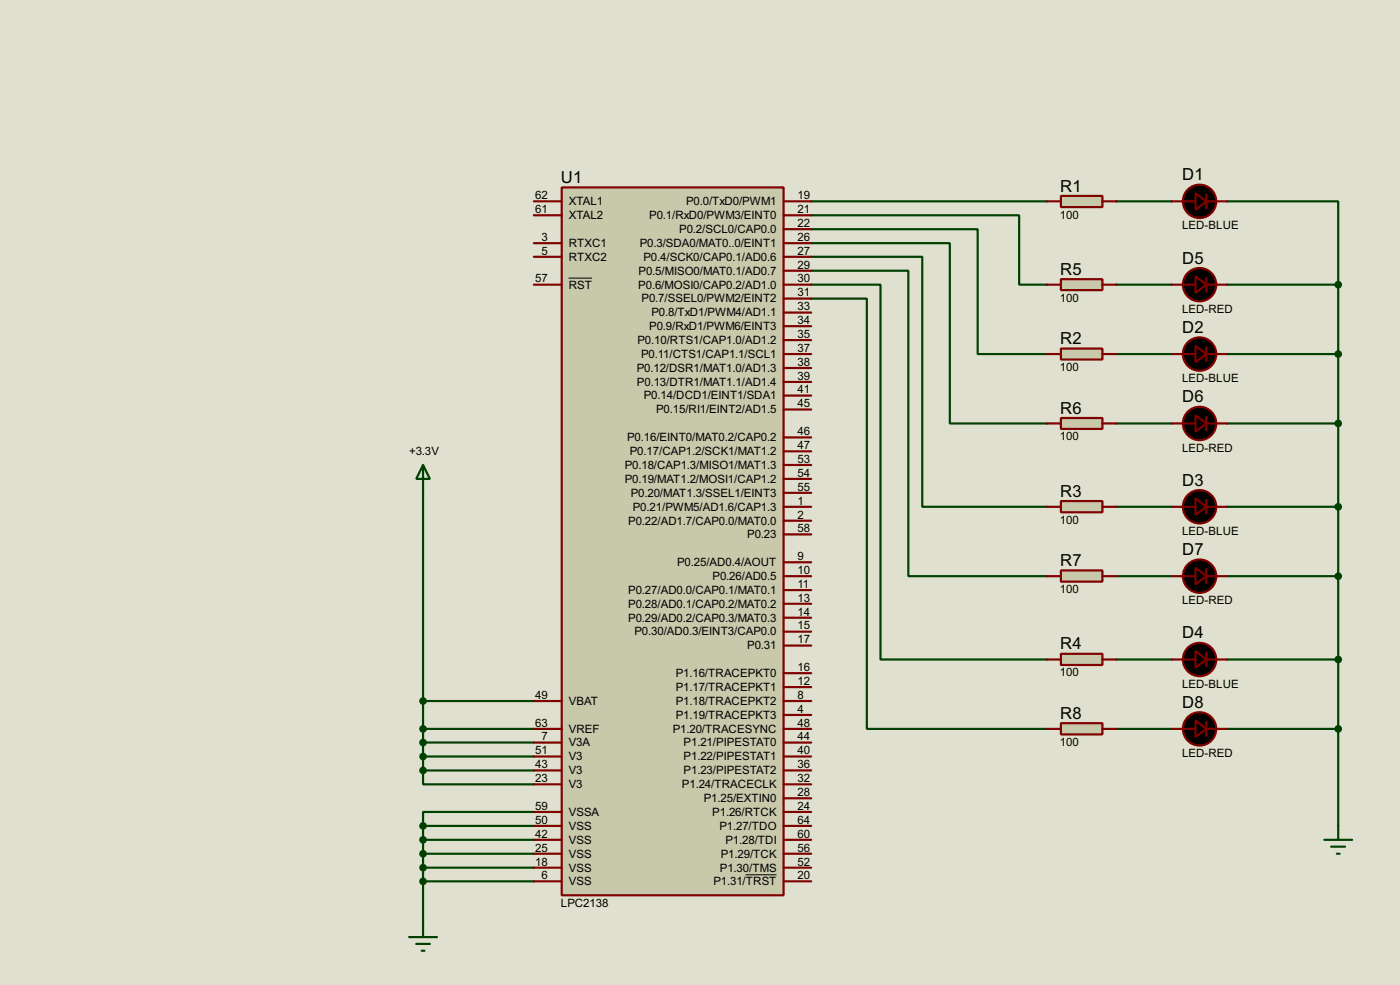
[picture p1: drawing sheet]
<svg xmlns="http://www.w3.org/2000/svg" width="256mm" height="180mm" viewBox="0 0 256 180" stroke-linecap="round" stroke-linejoin="round" font-family="sans-serif">
<path d="M0 0h256.5v180.3h-256.5z" fill="#e0e0d0"/>
<g fill="none" stroke="#004000" stroke-width=".4">
<path d="M148.6 39.4h38.1v12.7h5.1M148.6 36.9h43.2M204.5 36.9h10.2M224.8 36.9h20.4v15.2M148.6 42h30.5v22.8h12.7M148.6 47h20.4v45.8h22.8M148.6 52.1h12.7v68.6h30.5M148.6 44.5h25.4v33h17.8M148.6 49.6h17.8v55.9h25.4M148.6 54.7h10.2v78.7h33M204.5 52.1h10.2M224.8 52.1h20.4"/>
<path d="M245.2 52.1v99.1M204.5 64.8h10.2M204.5 77.5h10.2M224.8 64.8h20.4M224.8 77.5h20.4M77.5 90.2v50.8M204.5 92.8h10.2M224.8 92.8h20.4M204.5 105.5h10.2M224.8 105.5h20.4M77.5 133.4h20.3M77.5 128.3h20.3"/>
<path d="M77.5 135.9h20.3M77.5 138.5h20.3M204.5 120.7h10.2M204.5 133.4h10.2M224.8 120.7h20.4M224.8 133.4h20.4M77.5 141v2.6h20.3M77.5 151.2v17.8M77.5 141h20.3M77.5 158.8h20.3M77.5 156.3h20.3M77.5 153.7h20.3"/>
<path d="M77.5 151.2h20.3M97.8 148.6h-20.3v2.6M77.5 161.3h20.3"/>
</g>
<path d="M102.9 34.3h40.7v129.6h-40.7z" fill="#c8c8aa" stroke="#800000" stroke-width=".4"/>
<g fill="none" stroke="#800000" stroke-width=".4">
<path d="M97.8 36.9h5.1M97.8 39.4h5.1M143.6 36.9h5M143.6 39.4h5M97.8 44.5h5.1M97.8 47h5.1M97.8 52.1h5.1M143.6 42h5M143.6 44.5h5M143.6 47h5M143.6 49.6h5M143.6 52.1h5"/>
<path d="M143.6 54.7h5M143.6 57.2h5M143.6 59.7h5M143.6 62.3h5M143.6 64.8h5M143.6 67.4h5M143.6 69.9h5M143.6 72.4h5M143.6 75h5M143.6 80.1h5M143.6 82.6h5M143.6 85.1h5"/>
<path d="M143.6 87.7h5M143.6 90.2h5M143.6 92.8h5M143.6 95.3h5M143.6 97.8h5M143.6 102.9h5M143.6 108h5M143.6 110.5h5M143.6 113.1h5M143.6 115.6h5M143.6 118.2h5M143.6 105.5h5"/>
<path d="M97.8 133.4h5.1M97.8 128.3h5.1M97.8 135.9h5.1M97.8 138.5h5.1M143.6 133.4h5M143.6 123.2h5M143.6 125.8h5M143.6 128.3h5M143.6 130.9h5M143.6 135.9h5M143.6 138.5h5M97.8 143.6h5.1"/>
<path d="M97.8 148.6h5.1M97.8 141h5.1M97.8 151.2h5.1M97.8 153.7h5.1M97.8 156.3h5.1M97.8 158.8h5.1M143.6 143.6h5M143.6 148.6h5M143.6 141h5M143.6 146.1h5M143.6 151.2h5M143.6 153.7h5"/>
<path d="M143.6 156.3h5M143.6 158.8h5M97.8 161.3h5.1M143.6 161.3h5"/>
</g>
<path d="M104.2 50.9h4.3M136.6 160.1h5.7" fill="none" stroke="#000" stroke-width=".18"/>
<path d="M194.4 35.9h7.6v2h-7.6z" fill="#c8c8aa" stroke="#800000" stroke-width=".4"/>
<path d="M191.8 36.9h2.6M202 36.9h2.5M214.7 36.9h4.3M221 36.9h3.8M221 35.6v2.6" fill="none" stroke="#800000" stroke-width=".4"/>
<g fill="#000" stroke="#800000" stroke-width=".4">
<path d="M219 35.4l2 1.5-2 1.5z"/>
<circle cx="219.7" cy="36.9" r="3.1"/>
</g>
<path d="M194.4 63.8h7.6v2h-7.6z" fill="#c8c8aa" stroke="#800000" stroke-width=".4"/>
<path d="M191.8 64.8h2.6M202 64.8h2.5M214.7 64.8h4.3M221 64.8h3.8M221 63.6v2.5" fill="none" stroke="#800000" stroke-width=".4"/>
<g fill="#000" stroke="#800000" stroke-width=".4">
<path d="M219 63.3l2 1.5-2 1.5z"/>
<circle cx="219.7" cy="64.8" r="3.1"/>
</g>
<circle cx="245.1" cy="64.8" r=".5" fill="#004000" stroke="#004000" stroke-width=".4"/>
<path d="M194.4 91.7h7.6v2.1h-7.6z" fill="#c8c8aa" stroke="#800000" stroke-width=".4"/>
<path d="M191.8 92.8h2.6M202 92.8h2.5M214.7 92.8h4.3M221 92.8h3.8M221 91.5v2.5" fill="none" stroke="#800000" stroke-width=".4"/>
<g fill="#000" stroke="#800000" stroke-width=".4">
<path d="M219 91.2l2 1.6-2 1.5z"/>
<circle cx="219.7" cy="92.8" r="3.1"/>
</g>
<circle cx="245.1" cy="92.8" r=".5" fill="#004000" stroke="#004000" stroke-width=".4"/>
<path d="M194.4 119.7h7.6v2h-7.6z" fill="#c8c8aa" stroke="#800000" stroke-width=".4"/>
<path d="M221 119.4v2.6M191.8 120.7h2.6M202 120.7h2.5M214.7 120.7h4.3M221 120.7h3.8" fill="none" stroke="#800000" stroke-width=".4"/>
<g fill="#000" stroke="#800000" stroke-width=".4">
<path d="M219 119.2l2 1.5-2 1.5z"/>
<circle cx="219.7" cy="120.7" r="3.1"/>
</g>
<circle cx="245.1" cy="120.7" r=".5" fill="#004000" stroke="#004000" stroke-width=".4"/>
<path d="M194.4 51.1h7.6v2h-7.6z" fill="#c8c8aa" stroke="#800000" stroke-width=".4"/>
<path d="M191.8 52.1h2.6M202 52.1h2.5M214.7 52.1h4.3M221 52.1h3.8M221 50.9v2.5" fill="none" stroke="#800000" stroke-width=".4"/>
<g fill="#000" stroke="#800000" stroke-width=".4">
<path d="M219 50.6l2 1.5-2 1.5z"/>
<circle cx="219.7" cy="52.1" r="3.1"/>
</g>
<circle cx="245.1" cy="52.1" r=".5" fill="#004000" stroke="#004000" stroke-width=".4"/>
<path d="M194.4 76.5h7.6v2h-7.6z" fill="#c8c8aa" stroke="#800000" stroke-width=".4"/>
<path d="M191.8 77.5h2.6M202 77.5h2.5M214.7 77.5h4.3M221 77.5h3.8M221 76.3v2.5" fill="none" stroke="#800000" stroke-width=".4"/>
<g fill="#000" stroke="#800000" stroke-width=".4">
<path d="M219 76l2 1.5-2 1.5z"/>
<circle cx="219.7" cy="77.5" r="3.1"/>
</g>
<circle cx="245.1" cy="77.5" r=".5" fill="#004000" stroke="#004000" stroke-width=".4"/>
<path d="M194.4 104.4h7.6v2.1h-7.6z" fill="#c8c8aa" stroke="#800000" stroke-width=".4"/>
<path d="M191.8 105.5h2.6M202 105.5h2.5M214.7 105.5h4.3M221 105.5h3.8M221 104.2v2.5" fill="none" stroke="#800000" stroke-width=".4"/>
<g fill="#000" stroke="#800000" stroke-width=".4">
<path d="M219 103.9l2 1.6-2 1.5z"/>
<circle cx="219.7" cy="105.5" r="3.1"/>
</g>
<circle cx="245.1" cy="105.5" r=".5" fill="#004000" stroke="#004000" stroke-width=".4"/>
<path d="M194.4 132.4h7.6v2h-7.6z" fill="#c8c8aa" stroke="#800000" stroke-width=".4"/>
<path d="M191.8 133.4h2.6M202 133.4h2.5M214.7 133.4h4.3M221 133.4h3.8M221 132.1v2.6" fill="none" stroke="#800000" stroke-width=".4"/>
<g fill="#000" stroke="#800000" stroke-width=".4">
<path d="M219 131.9l2 1.5-2 1.5z"/>
<circle cx="219.7" cy="133.4" r="3.1"/>
</g>
<g fill="#004000" stroke="#004000" stroke-width=".4">
<circle cx="245.1" cy="133.4" r=".5"/>
<circle cx="77.5" cy="128.3" r=".5"/>
<circle cx="77.5" cy="133.4" r=".5"/>
<circle cx="77.5" cy="135.9" r=".5"/>
<circle cx="77.5" cy="138.5" r=".5"/>
<circle cx="77.5" cy="141" r=".5"/>
<circle cx="77.5" cy="161.3" r=".5"/>
<circle cx="77.5" cy="158.8" r=".5"/>
<circle cx="77.5" cy="156.3" r=".5"/>
<circle cx="77.5" cy="153.7" r=".5"/>
<circle cx="77.5" cy="151.2" r=".5"/>
</g>
<path d="M77.5 85.1l1.3 2.6h-2.5zM77.5 85.1v5.1M242.6 153.7h5.1M243.9 155h2.5M244.9 156.3h.5M245.2 151.2v2.5M75 171.5h5.1M76.3 172.8h2.5M77.3 174h.5M77.5 169v2.5" fill="none" stroke="#004000" stroke-width=".4"/>
<g font-size="3.4">
<text x="102.8" y="33.5">U1</text>
<text x="194.2" y="35.1">R1</text>
<text x="216.6" y="33">D1</text>
<text x="194.2" y="50.3">R5</text>
<text x="216.6" y="48.3">D5</text>
<text x="194.2" y="63">R2</text>
<text x="216.6" y="61">D2</text>
<text x="194.2" y="75.7">R6</text>
<text x="216.6" y="73.7">D6</text>
<text x="216.6" y="88.9">D3</text>
<text x="194.2" y="90.9">R3</text>
<text x="216.6" y="101.6">D7</text>
<text x="194.2" y="103.6">R7</text>
<text x="194.2" y="118.9">R4</text>
<text x="216.6" y="116.9">D4</text>
<text x="194.2" y="131.6">R8</text>
<text x="216.6" y="129.6">D8</text>
</g>
<g font-size="2.4">
<text x="98.1" y="36.5">62</text>
<text x="98.1" y="39">61</text>
<text x="104.2" y="37.6">XTAL1</text>
<text x="104.2" y="40.1">XTAL2</text>
<text x="118.9" y="40.1">P0.1/RxD0/PWM3/EINT0</text>
<text x="125.7" y="37.6">P0.0/TxD0/PWM1</text>
<text x="146.1" y="36.5">19</text>
<text x="146.1" y="39">21</text>
<text x="146.1" y="41.6">22</text>
<text x="194.2" y="40">100</text>
<text x="216.5" y="42">LED-BLUE</text>
<text x="99.2" y="44.1">3</text>
<text x="99.2" y="46.6">5</text>
<text x="104.2" y="45.2">RTXC1</text>
<text x="104.2" y="47.7">RTXC2</text>
<text x="117.2" y="45.2">P0.3/SDA0/MAT0..0/EINT1</text>
<text x="117.9" y="47.7">P0.4/SCK0/CAP0.1/AD0.6</text>
<text x="124.4" y="42.7">P0.2/SCL0/CAP0.0</text>
<text x="146.1" y="44.1">26</text>
<text x="146.1" y="46.6">27</text>
<text x="98.1" y="51.7">57</text>
<text x="104.2" y="52.8">RST</text>
<text x="116.9" y="52.8">P0.6/MOSI0/CAP0.2/AD1.0</text>
<text x="117" y="50.3">P0.5/MISO0/MAT0.1/AD0.7</text>
<text x="146.1" y="49.2">29</text>
<text x="146.1" y="51.7">30</text>
<text x="117.5" y="55.4">P0.7/SSEL0/PWM2/EINT2</text>
<text x="119.3" y="57.9">P0.8/TxD1/PWM4/AD1.1</text>
<text x="146.1" y="54.3">31</text>
<text x="146.1" y="56.8">33</text>
<text x="146.1" y="59.3">34</text>
<text x="194.2" y="55.2">100</text>
<text x="216.5" y="57.3">LED-RED</text>
<text x="116.8" y="63">P0.10/RTS1/CAP1.0/AD1.2</text>
<text x="117.4" y="65.5">P0.11/CTS1/CAP1.1/SCL1</text>
<text x="118.9" y="60.4">P0.9/RxD1/PWM6/EINT3</text>
<text x="146.1" y="61.9">35</text>
<text x="146.1" y="64.4">37</text>
<text x="116.6" y="68.1">P0.12/DSR1/MAT1.0/AD1.3</text>
<text x="116.7" y="70.6">P0.13/DTR1/MAT1.1/AD1.4</text>
<text x="146.1" y="67">38</text>
<text x="146.1" y="69.5">39</text>
<text x="146.1" y="72">41</text>
<text x="194.2" y="67.9">100</text>
<text x="216.5" y="70">LED-BLUE</text>
<text x="117.9" y="73.1">P0.14/DCD1/EINT1/SDA1</text>
<text x="120.2" y="75.7">P0.15/RI1/EINT2/AD1.5</text>
<text x="146.1" y="74.6">45</text>
<text x="75" y="83.3">+3.3V</text>
<text x="114.9" y="80.8">P0.16/EINT0/MAT0.2/CAP0.2</text>
<text x="115.4" y="83.3">P0.17/CAP1.2/SCK1/MAT1.2</text>
<text x="146.1" y="79.7">46</text>
<text x="146.1" y="82.2">47</text>
<text x="194.2" y="80.6">100</text>
<text x="216.5" y="82.7">LED-RED</text>
<text x="114.4" y="85.8">P0.18/CAP1.3/MISO1/MAT1.3</text>
<text x="114.4" y="88.4">P0.19/MAT1.2/MOSI1/CAP1.2</text>
<text x="146.1" y="84.7">53</text>
<text x="146.1" y="87.3">54</text>
<text x="146.1" y="89.8">55</text>
<text x="115.5" y="90.9">P0.20/MAT1.3/SSEL1/EINT3</text>
<text x="115.9" y="93.5">P0.21/PWM5/AD1.6/CAP1.3</text>
<text x="146.1" y="92.4">1</text>
<text x="146.1" y="94.9">2</text>
<text x="194.2" y="95.9">100</text>
<text x="115.1" y="96">P0.22/AD1.7/CAP0.0/MAT0.0</text>
<text x="136.9" y="98.5">P0.23</text>
<text x="146.1" y="97.4">58</text>
<text x="216.5" y="97.9">LED-BLUE</text>
<text x="124" y="103.6">P0.25/AD0.4/AOUT</text>
<text x="130.5" y="106.2">P0.26/AD0.5</text>
<text x="146.1" y="102.5">9</text>
<text x="146.1" y="107.6">11</text>
<text x="146.1" y="105.1">10</text>
<text x="115.1" y="108.7">P0.27/AD0.0/CAP0.1/MAT0.1</text>
<text x="115.1" y="111.2">P0.28/AD0.1/CAP0.2/MAT0.2</text>
<text x="115.1" y="113.8">P0.29/AD0.2/CAP0.3/MAT0.3</text>
<text x="146.1" y="110.1">13</text>
<text x="146.1" y="112.7">14</text>
<text x="194.2" y="108.6">100</text>
<text x="216.5" y="110.6">LED-RED</text>
<text x="116.2" y="116.3">P0.30/AD0.3/EINT3/CAP0.0</text>
<text x="136.9" y="118.9">P0.31</text>
<text x="146.1" y="115.2">15</text>
<text x="146.1" y="117.8">17</text>
<text x="123.8" y="123.9">P1.16/TRACEPKT0</text>
<text x="146.1" y="122.8">16</text>
<text x="146.1" y="125.4">12</text>
<text x="194.2" y="123.8">100</text>
<text x="216.5" y="125.9">LED-BLUE</text>
<text x="98.1" y="127.9">49</text>
<text x="104.2" y="129">VBAT</text>
<text x="123.8" y="126.5">P1.17/TRACEPKT1</text>
<text x="123.8" y="129">P1.18/TRACEPKT2</text>
<text x="123.8" y="131.6">P1.19/TRACEPKT3</text>
<text x="146.1" y="127.9">8</text>
<text x="146.1" y="130.5">4</text>
<text x="98.1" y="133">63</text>
<text x="99.2" y="135.5">7</text>
<text x="104.2" y="134.1">VREF</text>
<text x="104.2" y="136.6">V3A</text>
<text x="123.2" y="134.1">P1.20/TRACESYNC</text>
<text x="125.2" y="136.6">P1.21/PIPESTAT0</text>
<text x="146.1" y="133">48</text>
<text x="146.1" y="135.5">44</text>
<text x="194.2" y="136.5">100</text>
<text x="98.1" y="143.2">23</text>
<text x="98.1" y="140.6">43</text>
<text x="98.1" y="138.1">51</text>
<text x="104.2" y="141.7">V3</text>
<text x="104.2" y="139.2">V3</text>
<text x="125.2" y="139.2">P1.22/PIPESTAT1</text>
<text x="125.2" y="141.7">P1.23/PIPESTAT2</text>
<text x="146.1" y="138.1">40</text>
<text x="146.1" y="140.6">36</text>
<text x="146.1" y="143.2">32</text>
<text x="216.5" y="138.6">LED-RED</text>
<text x="98.1" y="148.2">59</text>
<text x="104.2" y="144.3">V3</text>
<text x="104.2" y="149.3">VSSA</text>
<text x="124.9" y="144.3">P1.24/TRACECLK</text>
<text x="128.9" y="146.8">P1.25/EXTIN0</text>
<text x="130.5" y="149.3">P1.26/RTCK</text>
<text x="146.1" y="145.7">28</text>
<text x="146.1" y="148.2">24</text>
<text x="98.1" y="155.9">25</text>
<text x="98.1" y="153.3">42</text>
<text x="98.1" y="150.8">50</text>
<text x="104.2" y="154.4">VSS</text>
<text x="104.2" y="151.9">VSS</text>
<text x="131.8" y="151.9">P1.27/TDO</text>
<text x="132.9" y="154.4">P1.28/TDI</text>
<text x="146.1" y="150.8">64</text>
<text x="146.1" y="153.3">60</text>
<text x="146.1" y="155.9">56</text>
<text x="98.1" y="158.4">18</text>
<text x="99.2" y="160.9">6</text>
<text x="104.2" y="159.5">VSS</text>
<text x="104.2" y="157">VSS</text>
<text x="131.9" y="159.5">P1.30/TMS</text>
<text x="132" y="157">P1.29/TCK</text>
<text x="146.1" y="158.4">52</text>
<text x="146.1" y="160.9">20</text>
<text x="102.7" y="166">LPC2138</text>
<text x="104.2" y="162">VSS</text>
<text x="130.7" y="162">P1.31/TRST</text>
</g>
</svg>
